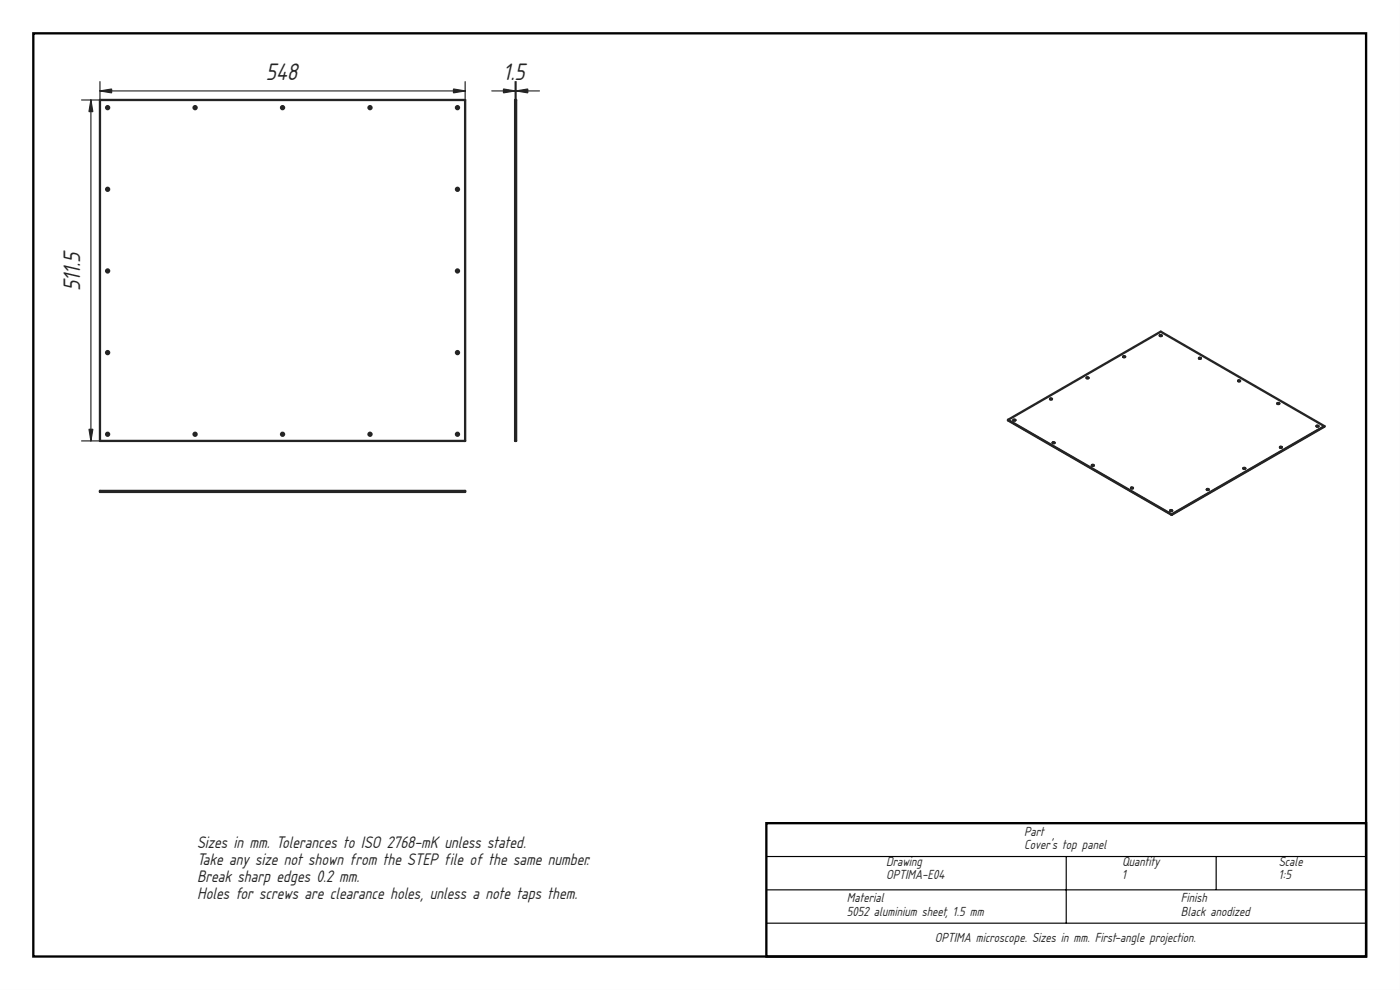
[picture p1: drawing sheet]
<svg xmlns="http://www.w3.org/2000/svg" width="420mm" height="297mm" viewBox="0 0 420 297" stroke-linecap="round" stroke-linejoin="round" font-family="sans-serif">
<path d="M0 0h420v297h-420zM0 0v297h420v-297z" fill="#000"/>
<path d="M10 10h400v277h-400zM230 247h180v40h-180z" fill="none" stroke="#000" stroke-width=".7" stroke-linecap="butt"/>
<path d="M230 257h180M320 257v20M365 257v10M230 267h180M230 277h180" fill="none" stroke="#000" stroke-width=".35"/>
<g fill="#fff">
<path d="M30 30h109.6v102.3h-109.6z" fill-rule="evenodd"/>
<circle cx="32.3" cy="32.3" r=".45"/>
<circle cx="58.5" cy="32.3" r=".45"/>
<circle cx="32.3" cy="130.3" r=".45"/>
<circle cx="111" cy="130.3" r=".45"/>
<circle cx="137.3" cy="32.3" r=".45"/>
<circle cx="84.8" cy="32.3" r=".45"/>
<circle cx="137.3" cy="81.3" r=".45"/>
<circle cx="32.3" cy="81.3" r=".45"/>
<circle cx="84.8" cy="130.3" r=".45"/>
<circle cx="58.5" cy="130.3" r=".45"/>
<circle cx="32.3" cy="56.8" r=".45"/>
<circle cx="137.3" cy="105.8" r=".45"/>
<circle cx="137.3" cy="56.8" r=".45"/>
<circle cx="32.3" cy="105.8" r=".45"/>
<circle cx="111" cy="32.3" r=".45"/>
<circle cx="137.3" cy="130.3" r=".45"/>
</g>
<g fill="none" stroke="#212529" stroke-width=".7">
<path d="M30 30h109.6v102.3h-109.6z"/>
<circle cx="32.3" cy="32.3" r=".45"/>
<circle cx="58.5" cy="32.3" r=".45"/>
<circle cx="84.8" cy="32.3" r=".45"/>
<circle cx="111" cy="32.3" r=".45"/>
<circle cx="137.3" cy="32.3" r=".45"/>
<circle cx="32.3" cy="56.8" r=".45"/>
<circle cx="137.3" cy="56.8" r=".45"/>
<circle cx="32.3" cy="81.3" r=".45"/>
<circle cx="137.3" cy="81.3" r=".45"/>
<circle cx="32.3" cy="105.8" r=".45"/>
<circle cx="137.3" cy="105.8" r=".45"/>
<circle cx="32.3" cy="130.3" r=".45"/>
<circle cx="58.5" cy="130.3" r=".45"/>
<circle cx="84.8" cy="130.3" r=".45"/>
<circle cx="111" cy="130.3" r=".45"/>
<circle cx="137.3" cy="130.3" r=".45"/>
</g>
<path d="M24.5 30h5.6M27.3 30v102.3M30 27.3h109.6M30 24.5v107.8M139.6 24.5v107.8M24.5 132.3h5.6" fill="none" stroke="#212529" stroke-width=".35"/>
<g fill="#212529" stroke="#212529" stroke-width=".35">
<path d="M136.1 26.7l3.5 .6-3.5 .6z"/>
<path d="M30 27.3l3.5-.6v1.2z"/>
<path d="M26.7 128.8h1.2l-.6 3.5z"/>
<path d="M27.3 30l.6 3.5h-1.2z"/>
</g>
<path d="M30 147.3h109.6v.3h-109.6z" fill-rule="evenodd" fill="#fff"/>
<path d="M30 147.3h109.6v.3h-109.6z" fill="none" stroke="#212529" stroke-width=".7"/>
<path d="M154.6 30h.3v102.3h-.3z" fill-rule="evenodd" fill="#fff"/>
<path d="M154.6 30h.3v102.3h-.3z" fill="none" stroke="#212529" stroke-width=".7"/>
<path d="M147.6 27.3h14.3M154.6 24.5v107.8M154.9 24.5v107.8" fill="none" stroke="#212529" stroke-width=".35"/>
<g fill="#212529" stroke="#212529" stroke-width=".35">
<path d="M154.9 27.3l3.5-.6v1.2z"/>
<path d="M151.1 26.7l3.5 .6-3.5 .6z"/>
</g>
<g fill="#fff">
<path d="M302.5 126l45.9-26.5 49.1 28.5-45.9 26.5z" fill-rule="evenodd"/>
<path d="M302.5 126l45.9-26.5 49.1 28.4-45.9 26.4z" fill-rule="evenodd"/>
<path d="M302.5 126l49.1 28.5z" fill-rule="evenodd"/>
<path d="M351.6 154.3l45.9-26.4-45.9 26.6z" fill-rule="evenodd"/>
<path d="M339.5 146.4h.5l-.3 .2z" fill-rule="evenodd"/>
<path d="M371.6 114.2l.6 .1-.3 .1z" fill-rule="evenodd"/>
<path d="M351.2 153.1l.6 .1-.3 .2z" fill-rule="evenodd"/>
<path d="M326.1 113.3l.6 .1-.3 .1z" fill-rule="evenodd"/>
<path d="M395.1 127.8l.6 .1-.3 .1z" fill-rule="evenodd"/>
<path d="M384.2 134.1l.5 .1-.3 .2z" fill-rule="evenodd"/>
<path d="M327.7 139.6h.6l-.3 .2z" fill-rule="evenodd"/>
<path d="M373.2 140.5h.5l-.3 .2z" fill-rule="evenodd"/>
<path d="M337.1 107h.6l-.3 .2z" fill-rule="evenodd"/>
<path d="M359.8 107.4l.6 .1-.3 .2z" fill-rule="evenodd"/>
<path d="M348.1 100.6l.5 .1-.2 .2z" fill-rule="evenodd"/>
<path d="M304.2 126l.5 .1-.3 .1z" fill-rule="evenodd"/>
<path d="M362.2 146.8l.6 .1-.3 .1z" fill-rule="evenodd"/>
<path d="M315.9 132.8h.6l-.3 .2z" fill-rule="evenodd"/>
<path d="M383.4 121l.5 .1-.3 .1z" fill-rule="evenodd"/>
<path d="M315.2 119.7h.5l-.3 .2z" fill-rule="evenodd"/>
<path d="M371.6 114.2l.6 .1z" fill-rule="evenodd"/>
<path d="M373.2 140.5h.5z" fill-rule="evenodd"/>
<path d="M339.5 146.4h.5z" fill-rule="evenodd"/>
<path d="M362.2 146.8l.6 .1z" fill-rule="evenodd"/>
<path d="M315.9 132.8h.6z" fill-rule="evenodd"/>
<path d="M327.7 139.6h.6z" fill-rule="evenodd"/>
<path d="M351.2 153.1l.6 .1z" fill-rule="evenodd"/>
<path d="M359.8 107.4l.6 .1z" fill-rule="evenodd"/>
<path d="M395.1 127.8l.6 .1z" fill-rule="evenodd"/>
<path d="M348.1 100.6l.5 .1z" fill-rule="evenodd"/>
<path d="M384.2 134.1l.5 .1z" fill-rule="evenodd"/>
<path d="M304.2 126l.5 .1z" fill-rule="evenodd"/>
<path d="M326.1 113.3l.6 .1z" fill-rule="evenodd"/>
<path d="M383.4 121l.5 .1z" fill-rule="evenodd"/>
<path d="M315.2 119.7h.5z" fill-rule="evenodd"/>
<path d="M337.1 107h.6z" fill-rule="evenodd"/>
<path d="M337.1 107.1h.5z" fill-rule="evenodd"/>
<path d="M326.1 113.5h.5z" fill-rule="evenodd"/>
<path d="M339.5 146.5h.5z" fill-rule="evenodd"/>
<path d="M384.2 134.3h.5z" fill-rule="evenodd"/>
<path d="M395.1 127.9h.5z" fill-rule="evenodd"/>
<path d="M351.2 153.3h.5z" fill-rule="evenodd"/>
<path d="M304.2 126.1h.5z" fill-rule="evenodd"/>
<path d="M348.1 100.8h.5z" fill-rule="evenodd"/>
<path d="M359.9 107.6h.5z" fill-rule="evenodd"/>
<path d="M327.7 139.7h.5z" fill-rule="evenodd"/>
<path d="M383.4 121.1h.5z" fill-rule="evenodd"/>
<path d="M315.2 119.8h.5z" fill-rule="evenodd"/>
<path d="M362.2 147h.5z" fill-rule="evenodd"/>
<path d="M373.2 140.6h.5z" fill-rule="evenodd"/>
<path d="M371.6 114.4h.5z" fill-rule="evenodd"/>
<path d="M316 132.9h.5z" fill-rule="evenodd"/>
</g>
<g fill="none" stroke="#212529" stroke-width=".7">
<path d="M315.2 119.7h.5l-.3 .2zM315.2 119.8h.5M326.1 113.3l.6 .1-.3 .1zM326.1 113.5h.5M337.1 107h.6l-.3 .2zM337.1 107.1h.5M348.1 100.6l.5 .1-.2 .2zM348.2 100.7l.4 .1M348.2 100.7l-.1 .1M359.8 107.4l.6 .1-.3 .2zM359.9 107.6h.5M371.6 114.2l.6 .1-.3 .1z"/>
<path d="M371.6 114.4h.5M302.5 126l49.1 28.5M302.5 126l45.9-26.5 49.1 28.4M302.5 126l49.1 28.3M304.2 126l.5 .1-.3 .1zM304.2 126.1h.5M315.9 132.8h.6l-.3 .2zM316 132.9h.5M327.7 139.6h.6l-.3 .2zM327.7 139.7h.5M383.4 121l.5 .1-.3 .1zM383.4 121.1h.5"/>
<path d="M384.2 134.1l.5 .1-.3 .2zM384.2 134.3h.5M395.1 127.8l.6 .1-.3 .1zM395.2 127.9h.4M395.2 127.9h-.1M397.5 127.9l-45.9 26.4M397.5 127.9l-45.9 26.6M339.5 146.4h.5l-.3 .2zM339.5 146.5h.5M351.2 153.1l.6 .1-.3 .2zM351.2 153.3h.5M351.6 154.3v.2"/>
<path d="M362.2 146.8l.6 .1-.3 .1zM362.2 147h.5M373.2 140.5h.5l-.3 .2zM373.2 140.6h.5"/>
</g>
<g font-size="6.7" fill="#212529">
<text x="79.7" y="24.1">548</text>
<text x="151.1" y="24.1">1.5</text>
<text x="24.1" y="87.3" transform="rotate(-90 24.1 87.3)">511.5</text>
</g>
<g font-size="4.7" fill="#212529">
<text x="59.1" y="254.3">Sizes in mm. Tolerances to ISO 2768-mK unless stated.</text>
<text x="59.1" y="259.4">Take any size not shown from the STEP file of the same number.</text>
<text x="59.1" y="264.5">Break sharp edges 0.2 mm.</text>
<text x="59.1" y="269.6">Holes for screws are clearance holes, unless a note taps them.</text>
</g>
<g font-size="3.7" fill="#212529">
<text x="307.4" y="250.7">Part</text>
<text x="307.4" y="254.8">Cover's top panel</text>
<text x="266" y="259.7">Drawing</text>
<text x="266" y="263.8">OPTIMA-E04</text>
<text x="336.7" y="259.7">Quantity</text>
<text x="336.7" y="263.8">1</text>
<text x="383.8" y="259.7">Scale</text>
<text x="383.8" y="263.8">1:5</text>
<text x="254.2" y="270.7">Material</text>
<text x="254.2" y="274.8">5052 aluminium sheet, 1.5 mm</text>
<text x="354.4" y="270.7">Finish</text>
<text x="354.4" y="274.8">Black anodized</text>
<text x="280.6" y="282.7">OPTIMA microscope. Sizes in mm. First-angle projection.</text>
</g>
</svg>
